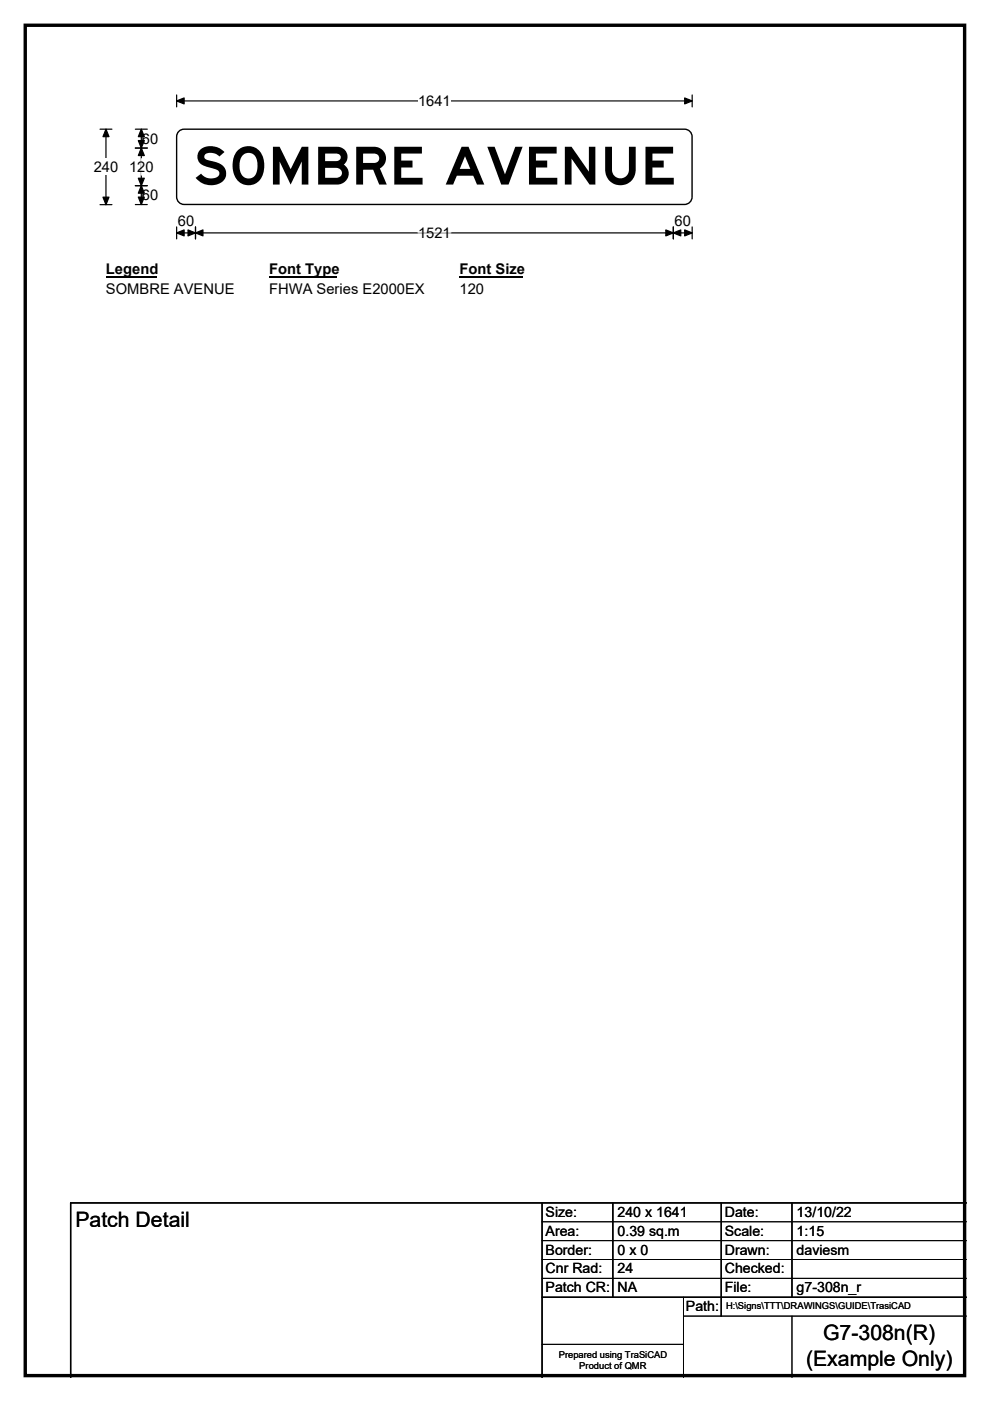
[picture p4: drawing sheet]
<svg xmlns="http://www.w3.org/2000/svg" width="210mm" height="297mm" viewBox="0 0 210 297" stroke-linecap="round" stroke-linejoin="round" font-family="sans-serif">
<path d="M5.4 5.4h199.2v286.3h-199.2z" fill="none" stroke="#000" stroke-width=".72"/>
<path d="M37.5 21.4h109.3M37.5 20.1v2.6M146.8 20.1v2.6" fill="none" stroke="#000" stroke-width=".25"/>
<path d="M37.5 21.4l1.6-.6v1.2zM145.2 20.8l1.6 .6-1.6 .6z" fill="#000" stroke="#000" stroke-width=".25"/>
<path d="M88.7 19.7h6.9v3.5h-6.9z" fill="#fff"/>
<path d="M21.2 27.4h2.5M22.5 27.4v16M21.2 43.4h2.5M37.5 49.4h109.3M37.5 48.1v2.6M41.5 48.1v2.6M142.8 48.1v2.6M146.8 48.1v2.6" fill="none" stroke="#000" stroke-width=".25"/>
<path d="M22.5 27.4l.6 1.6h-1.3zM21.8 41.8h1.3l-.6 1.6zM37.5 49.4l1.6-.7v1.3zM41.5 49.4l1.6-.7v1.3zM39.9 48.7l1.6 .7-1.6 .6zM141.2 48.7l1.6 .7-1.6 .6zM142.8 49.4l1.6-.7v1.3zM145.2 48.7l1.6 .7-1.6 .6z" fill="#000" stroke="#000" stroke-width=".25"/>
<path d="M88.7 49.4h6.9" fill="none" stroke="#fff" stroke-width=".25"/>
<path d="M19.9 33.7h5.2v3.4h-5.2z" fill="#fff"/>
<path d="M28.7 31.4h2.5M28.7 39.4h2.5M28.7 27.4h2.5M30 27.4v16M28.7 43.4h2.5" fill="none" stroke="#000" stroke-width=".25"/>
<path d="M30 31.4l.6 1.6h-1.3zM29.3 37.8h1.3l-.6 1.6zM30 27.4l.6 1.6h-1.3zM29.3 29.8h1.3l-.6 1.6zM30 39.4l.6 1.6h-1.3zM29.3 41.8h1.3l-.6 1.6z" fill="#000" stroke="#000" stroke-width=".25"/>
<path d="M30 33.6v3.5" fill="none" stroke="#fff" stroke-width=".25"/>
<path d="M22.5 55.4h10.7v3.5h-10.7z" fill="#fff"/>
<path d="M22.5 58.7h10.7" fill="none" stroke="#000" stroke-width=".32"/>
<path d="M57.1 55.4h14.4v3.5h-14.4z" fill="#fff"/>
<path d="M57.1 58.7h14.4" fill="none" stroke="#000" stroke-width=".32"/>
<path d="M97.5 55.4h13.4v3.5h-13.4z" fill="#fff"/>
<path d="M97.5 58.7h13.4" fill="none" stroke="#000" stroke-width=".32"/>
<g fill="#fff">
<path d="M22.5 59.6h27.1v3.5h-27.1z"/>
<path d="M57.1 59.6h32.9v3.5h-32.9z"/>
<path d="M97.5 59.6h5.2v3.5h-5.2z"/>
</g>
<path d="M38.1 27.7l1-.3h106.1a1.59 1.59 0 0 1 1.6 1.6v12.7a1.61 1.61 0 0 1-1.6 1.6h-106.1a1.59 1.59 0 0 1-1.6-1.6v-12.7v-.5z" fill-rule="evenodd" fill="#fff" stroke="#fff" stroke-width=".21"/>
<path d="M38.1 27.7l1-.3h106.1a1.59 1.59 0 0 1 1.6 1.6v12.7a1.61 1.61 0 0 1-1.6 1.6h-106.1a1.59 1.59 0 0 1-1.6-1.6v-12.7v-.5zM115 255v37M130 255v20M153 255v24M168 255v20M205 255h-190v37M115 275h90" fill="none" stroke="#000" stroke-width=".3"/>
<path d="M115 259h90M115 263h90M115 267h90M115 271h90M145 279h60M145 275v17M168 279v13M115 285h30" fill="none" stroke="#000" stroke-width=".21"/>
<text font-size="11.1" x="40.9" y="39.1">SOMBRE AVENUE</text>
<g font-size="4.5">
<text x="16" y="260.1">Patch Detail</text>
<text x="174.6" y="284.2">G7-308n(R)</text>
<text x="171" y="289.6">(Example Only)</text>
</g>
<g font-size="3.1">
<text x="88.7" y="22.5">1641</text>
<text x="30.1" y="30.4">60</text>
<text x="19.9" y="36.4">240</text>
<text x="27.4" y="36.4">120</text>
<text x="30.1" y="42.4">60</text>
<text x="37.7" y="48">60</text>
<text x="143.1" y="48">60</text>
<text x="88.7" y="50.4">1521</text>
<text x="22.5" y="58.2">Legend</text>
<text x="57.1" y="58.2">Font Type</text>
<text x="97.5" y="58.2">Font Size</text>
<text x="22.5" y="62.4">SOMBRE AVENUE</text>
<text x="57.1" y="62.4">FHWA Series E2000EX</text>
<text x="97.5" y="62.4">120</text>
</g>
<g font-size="3">
<text x="115.7" y="258">Size:</text>
<text x="131" y="258">240 x 1641</text>
<text x="153.7" y="258">Date:</text>
<text x="169" y="258">13/10/22</text>
<text x="115.7" y="262">Area:</text>
<text x="131" y="262">0.39 sq.m</text>
<text x="153.7" y="262">Scale:</text>
<text x="169" y="262">1:15</text>
<text x="115.7" y="266">Border:</text>
<text x="115.7" y="270">Cnr Rad:</text>
<text x="131" y="266">0 x 0</text>
<text x="131" y="270">24</text>
<text x="153.7" y="266">Drawn:</text>
<text x="153.7" y="270">Checked:</text>
<text x="169" y="266">daviesm</text>
<text x="115.7" y="274">Patch CR:</text>
<text x="131" y="274">NA</text>
<text x="153.7" y="274">File:</text>
<text x="169" y="274">g7-308n_r</text>
<text x="145.5" y="278">Path:</text>
</g>
<g font-size="2">
<text x="154" y="277.6">H:\Signs\TTT\DRAWINGS\GUIDE\TrasiCAD</text>
<text x="118.5" y="287.8">Prepared using TraSiCAD</text>
<text x="122.9" y="290.2">Product of QMR</text>
</g>
</svg>
